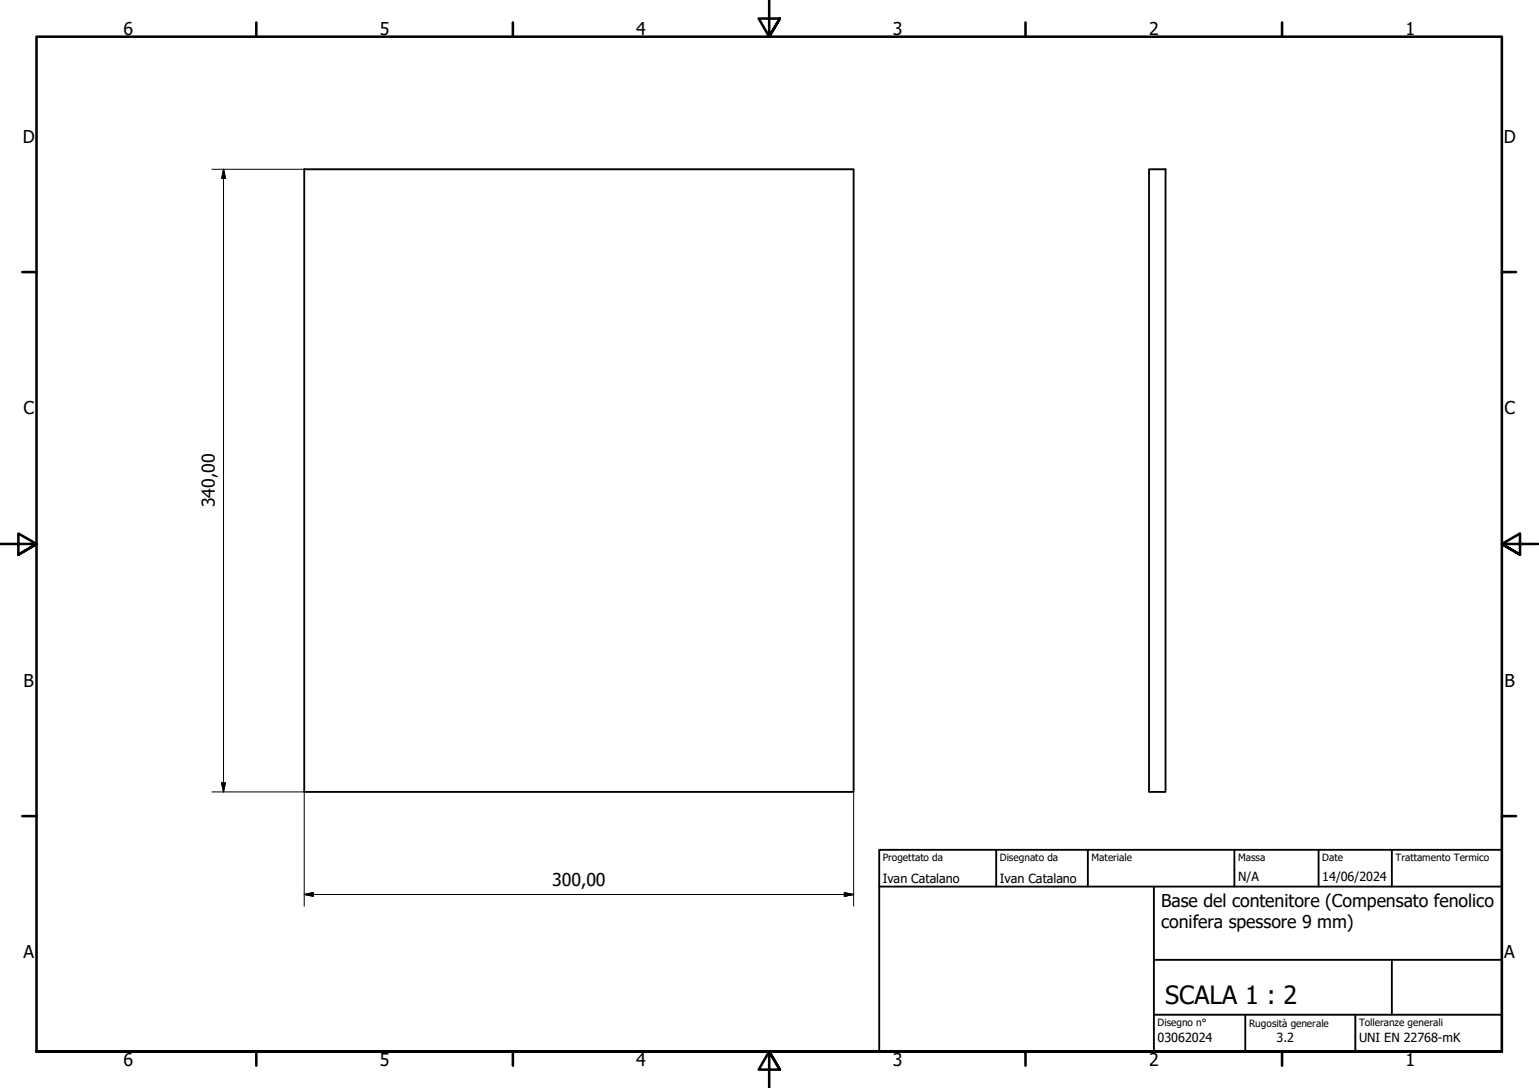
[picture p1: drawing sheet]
<svg xmlns="http://www.w3.org/2000/svg" width="420mm" height="297mm" viewBox="0 0 420 297" stroke-linecap="round" stroke-linejoin="round" font-family="sans-serif">
<!-- layer: Visible (ISO) -->
<path d="M83.1 46.2h149.9v170h-149.9zM313.7 46.2h4.5v170h-4.5z" fill="none" stroke="#000" stroke-width=".51"/>
<!-- layer: Border (ISO) -->
<g fill="none" stroke="#000" stroke-width=".7">
<path d="M70 6.1v3.9M140 6.1v3.9M210 0v10l-2.9-4.9h5.8l-2.9 4.9 2.9-4.9M280 6.1v3.9M350 6.1v3.9M6.1 74.3h3.9M410 74.3h3.9M0 148.5h10l-5-2.8v5.7l5-2.9-5 2.9M420 148.5h-10l5-2.8v5.7l-5-2.9 5 2.9M6.1 222.8h3.9M410 222.8h3.9M10 287.1v-277.1h400v277.1h-400h400"/>
<path d="M70 287.1v3.8M140 287.1v3.8M212.9 292l-2.9-4.9 2.9 4.9h-5.8l2.9-4.9v9.9M280 287.1v3.8M350 287.1v3.8"/>
</g>
<!-- layer: Title (ISO) -->
<g fill="none" stroke="#000" stroke-width=".51">
<path d="M240 232h170v55.1h-170zM272 232v10M297 232v10M337 232v10M360 232v10M380 232v10M240 242h170M315 242v45.1M315 262.1h95M315 277h95M340 277v10.1M370 277v10.1"/>
<path d="M380 262.1v14.9"/>
</g>
<!-- layer: Dimension (ISO) -->
<path d="M57.8 46.2h25.3M61 46.2l.5 2.5h-1zM61 46.2v170M57.8 216.2h25.3v31.2M60.5 213.7h1l-.5 2.5zM233 216.2v31.2M83.1 244.2l2.4-.5v1zM83.1 244.2h149.9M230.5 243.7l2.5 .5-2.5 .5z" fill="none" stroke="#000" stroke-width=".27"/>
<path d="M61 46.2l.5 2.5zM61 46.2l.5 2.5h-1zM60.5 213.7l.5 2.5zM60.5 213.7h1l-.5 2.5zM83.1 244.2l2.4-.5zM83.1 244.2l2.4-.5v1zM230.5 244.7l2.5-.5zM230.5 243.7l2.5 .5-2.5 .5z" fill="#000" stroke="#000" stroke-width=".27"/>
<text font-size="6.9" x="318.1" y="274.1">SCALA 1 : 2</text>
<g font-size="4.8">
<text x="33.7" y="9.6">6</text>
<text x="103.7" y="9.6">5</text>
<text x="173.7" y="9.6">4</text>
<text x="243.7" y="9.6">3</text>
<text x="313.7" y="9.6">2</text>
<text x="383.7" y="9.6">1</text>
<text x="6.2" y="38.9">D</text>
<text x="410.5" y="38.9">D</text>
<text x="6.4" y="113.1">C</text>
<text x="410.7" y="113.1">C</text>
<text x="58.6" y="138.5" transform="rotate(-90 58.6 138.5)">340,00</text>
<text x="6.4" y="187.4">B</text>
<text x="410.7" y="187.4">B</text>
<text x="150.7" y="241.8">300,00</text>
<text x="317" y="247.7">Base del contenitore (Compensato fenolico</text>
<text x="317" y="253.5">conifera spessore 9 mm)</text>
<text x="6.4" y="261.7">A</text>
<text x="410.7" y="261.7">A</text>
<text x="33.7" y="290.9">6</text>
<text x="103.7" y="290.9">5</text>
<text x="173.7" y="290.9">4</text>
<text x="243.7" y="290.9">3</text>
<text x="313.7" y="290.9">2</text>
<text x="383.7" y="290.9">1</text>
</g>
<g font-size="3.4">
<text x="241" y="241">Ivan Catalano</text>
<text x="273" y="241">Ivan Catalano</text>
<text x="338" y="240.5">N/A</text>
<text x="361" y="240.5">14/06/2024</text>
<text x="316" y="284.6">03062024</text>
<text x="348.5" y="284.6">3.2</text>
<text x="371" y="284.6">UNI EN 22768-mK</text>
</g>
<g font-size="2.7">
<text x="241" y="235.1">Progettato da</text>
<text x="273" y="235.1">Disegnato da</text>
<text x="298" y="235.1">Materiale</text>
<text x="338" y="235.1">Massa</text>
<text x="361" y="235.1">Date</text>
<text x="381" y="235.1">Trattamento Termico</text>
<text x="316" y="280.1">Disegno n°</text>
<text x="341" y="280.3">Rugosità generale</text>
<text x="371" y="280.1">Tolleranze generali</text>
</g>
</svg>
